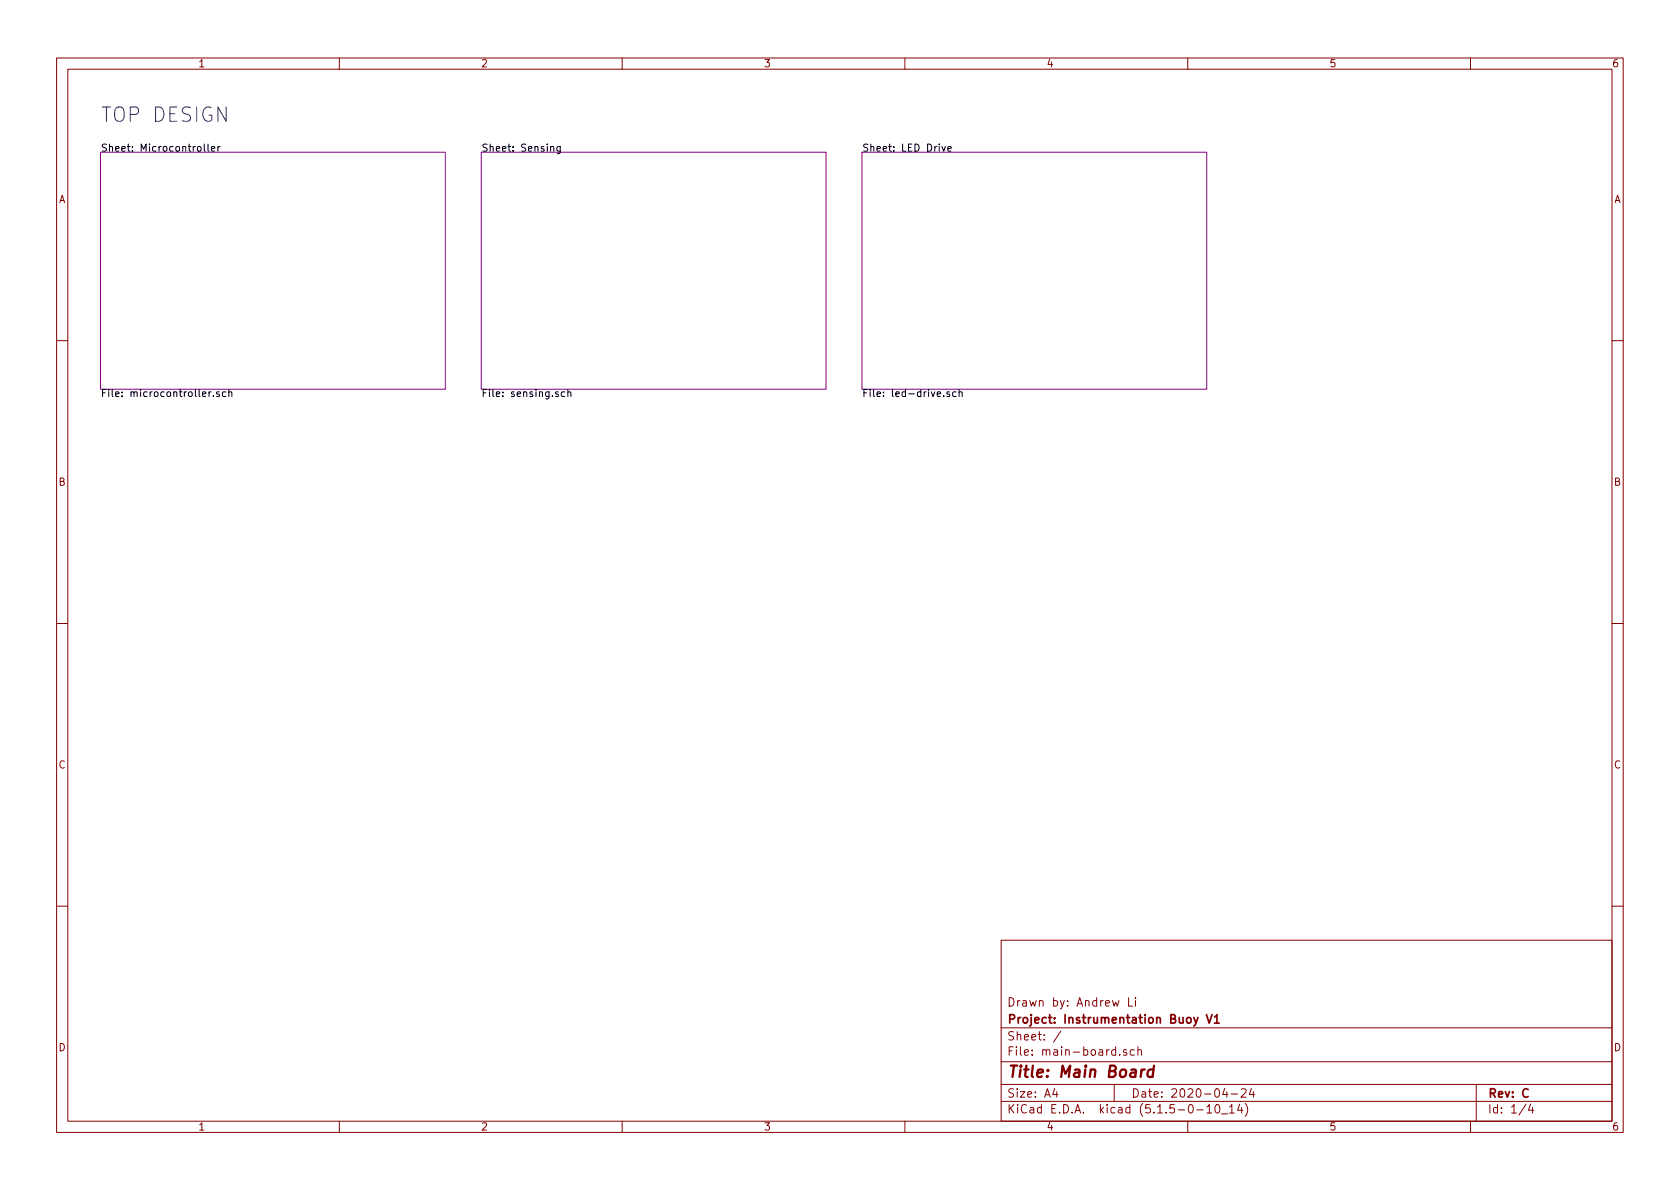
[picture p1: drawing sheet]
<svg xmlns="http://www.w3.org/2000/svg" width="297mm" height="210mm" viewBox="0 0 297 210" stroke-linecap="round" stroke-linejoin="round" font-family="sans-serif">
<g fill="none" stroke="#840000" stroke-width=".18">
<path d="M10 10.3h277v189.9h-277zM12 12.2h273v186.1h-273zM60 10.3v1.9M110 10.3v1.9M160 10.3v1.9M210 10.3v1.9M260 10.3v1.9M10 60.2h2M285 60.2h2M10 110.3h2M285 110.3h2M10 160.2h2"/>
<path d="M177 166.3h108v32h-108zM199.5 176.4v1.5h.8M200.8 176.4v.2M200.8 176.9v1M285 160.2h2M60 198.3v1.9M110 198.3v1.9M160 198.3v1.9M177 194.8h108M177 191.8h108M177 187.8h108M177 181.8h108"/>
<path d="M186.5 192.5l-.4 1h1M186.8 193v1M187.6 182.3l-1.3 2M197 191.8v3M198 186.5v.1M199.2 185.7l-.4-.1-.2 .2 .1 .2 .5 .2v.3h-.6M200.6 185.7l-.5-.1-.3 .3 .1 .6 .2 .1 .5-.1M201.2 185.7l.2-.1 .4 .1v.9M201.2 185.1v1.5M210 198.3v1.9M211.6 196.3h1.2M213.4 195.8l.4-.5v1.5"/>
<path d="M213.4 196.8h.8M215 195.4l.3-.1a.94 .94 0 0 1 0 1.5 .8 .8 0 0 1-.6-.6 .8 .8 0 0 1 .3-.8zM216 197h1.1M216.6 192.5l-.4 1h.9M216.9 193v1M217.4 195.8l.4-.5v1.5M217.4 196.8h.8M217.7 193.5h1.1M219.2 195.2l-.4 1.1h.9M219.5 192.7l.2-.2h.3l.3 .2v.3v.2l-.9 .8h.9M219.5 195.8v1M220.2 195.1a1.71 1.71 0 0 1 0 2.3"/>
<path d="M221.3 192.5l-.4 1h.9M221.6 193v1M260 198.3v1.9M261 191.8v6.5M269.8 195.2l-1.2 2M270.6 195.2l-.3 1.1h.9M271 195.8v1"/>
</g>
<path d="M202.4 189.1a.54 .54 0 0 0-.6 .4M203.9 189.2a.68 .68 0 0 0-1 .3v.6l.1 .2 .2 .1 .6-.1M204 188.4l-.2 2" fill="none" stroke="#840000" stroke-width=".41"/>
<path d="M211.1 179.9l.4 1M211.8 179.9l-.5 1.4-.2 .1M213.3 179.4l.5 1.5 .5-1.5M214.7 179.9l.5-.5v1.5M214.7 180.9h.9" fill="none" stroke="#840000" stroke-width=".3"/>
<path d="M17.8 26.9h60.9v41.9h-60.9zM85.1 26.9h60.9v41.9h-60.9zM152.4 26.9h61v41.9h-61z" fill="none" stroke="#840084" stroke-width=".18"/>
<g fill="none" stroke="#000" stroke-width=".18">
<path d="M36.1 25.5v1.1l.2 .1M36.8 25.5v1.1l.2 .1M37.4 26.3l.6-.1-.1-.2-.3-.1-.2 .2v.6h.5M38.5 25.9v.8M38.9 25.9l-.4 .2M97.4 26l.2-.1 .3 .1v.7M99.1 25.9l-.1 1.1-.2 .2-.3-.1M99.1 26l-.4-.1-.2 .2 .1 .6h.5M166.5 25.9l.4 .8 .3-.8M167.6 26.3l.6-.1-.1-.2-.3-.1-.2 .2v.6h.5M37.3 69.3l-.3 .2M37.7 70v.1"/>
<path d="M38.8 69.3h-.3l-.2 .2 .1 .1 .4 .2v.3h-.5M39.9 69.3h-.4l-.2 .2 .1 .6h.5M40.5 69.4l.1-.1h.3l.1 .8M40.5 68.9v1.2M99.8 69.3h-.3l-.3 .2 .2 .6h.4M100.4 69.4l.2-.1h.3v.8M100.4 68.9v1.2M166.9 70v.1M167.9 69.3h-.3l-.2 .2 .1 .1 .4 .2v.3h-.5M169 69.3h-.3l-.3 .2 .2 .6h.4M169.6 69.4l.1-.1h.4v.8M169.6 68.9v1.2"/>
</g>
<text font-size="3.5" fill="#0000c2" x="17.8" y="21.6">TOP DESIGN</text>
<text font-size="2.8" fill="#840000" x="178" y="190.5">Title: Main Board</text>
<g font-size="2.1" fill="#840000">
<text x="178" y="178">Drawn by: Andrew Li</text>
<text x="178" y="184">Sheet: /</text>
<text x="178" y="181">Project: Instrumentation Buoy V1</text>
<text x="178" y="186.7">File: main-board.sch</text>
<text x="178" y="196.9">KiCad E.D.A. kicad (5.1.5-0-10_14)</text>
<text x="178" y="194.1">Size: A4</text>
<text x="200" y="194.1">Date: 2020-04-24</text>
<text x="263" y="194.1">Rev: C</text>
<text x="263" y="196.9">Id: 1/4</text>
</g>
<g font-size="1.8" fill="#840000">
<text x="35" y="11.9">1</text>
<text x="85" y="11.9">2</text>
<text x="135" y="11.9">3</text>
<text x="185" y="11.9">4</text>
<text x="235" y="11.9">5</text>
<text x="285" y="11.9">6</text>
<text x="10.4" y="35.9">A</text>
<text x="285.4" y="35.9">A</text>
<text x="10.4" y="85.9">B</text>
<text x="285.4" y="85.9">B</text>
<text x="10.4" y="135.9">C</text>
<text x="285.4" y="135.9">C</text>
<text x="10.4" y="185.9">D</text>
<text x="285.4" y="185.9">D</text>
<text x="35" y="199.9">1</text>
<text x="85" y="199.9">2</text>
<text x="135" y="199.9">3</text>
<text x="185" y="199.9">4</text>
<text x="235" y="199.9">5</text>
<text x="285" y="199.9">6</text>
</g>
<g font-size="1.8">
<text x="17.8" y="26.8">Sheet: Microcontroller</text>
<text x="85.1" y="26.8">Sheet: Sensing</text>
<text x="152.4" y="26.8">Sheet: LED Drive</text>
<text x="17.8" y="70.2">File: microcontroller.sch</text>
<text x="85.1" y="70.2">File: sensing.sch</text>
<text x="152.4" y="70.2">File: led-drive.sch</text>
</g>
</svg>
